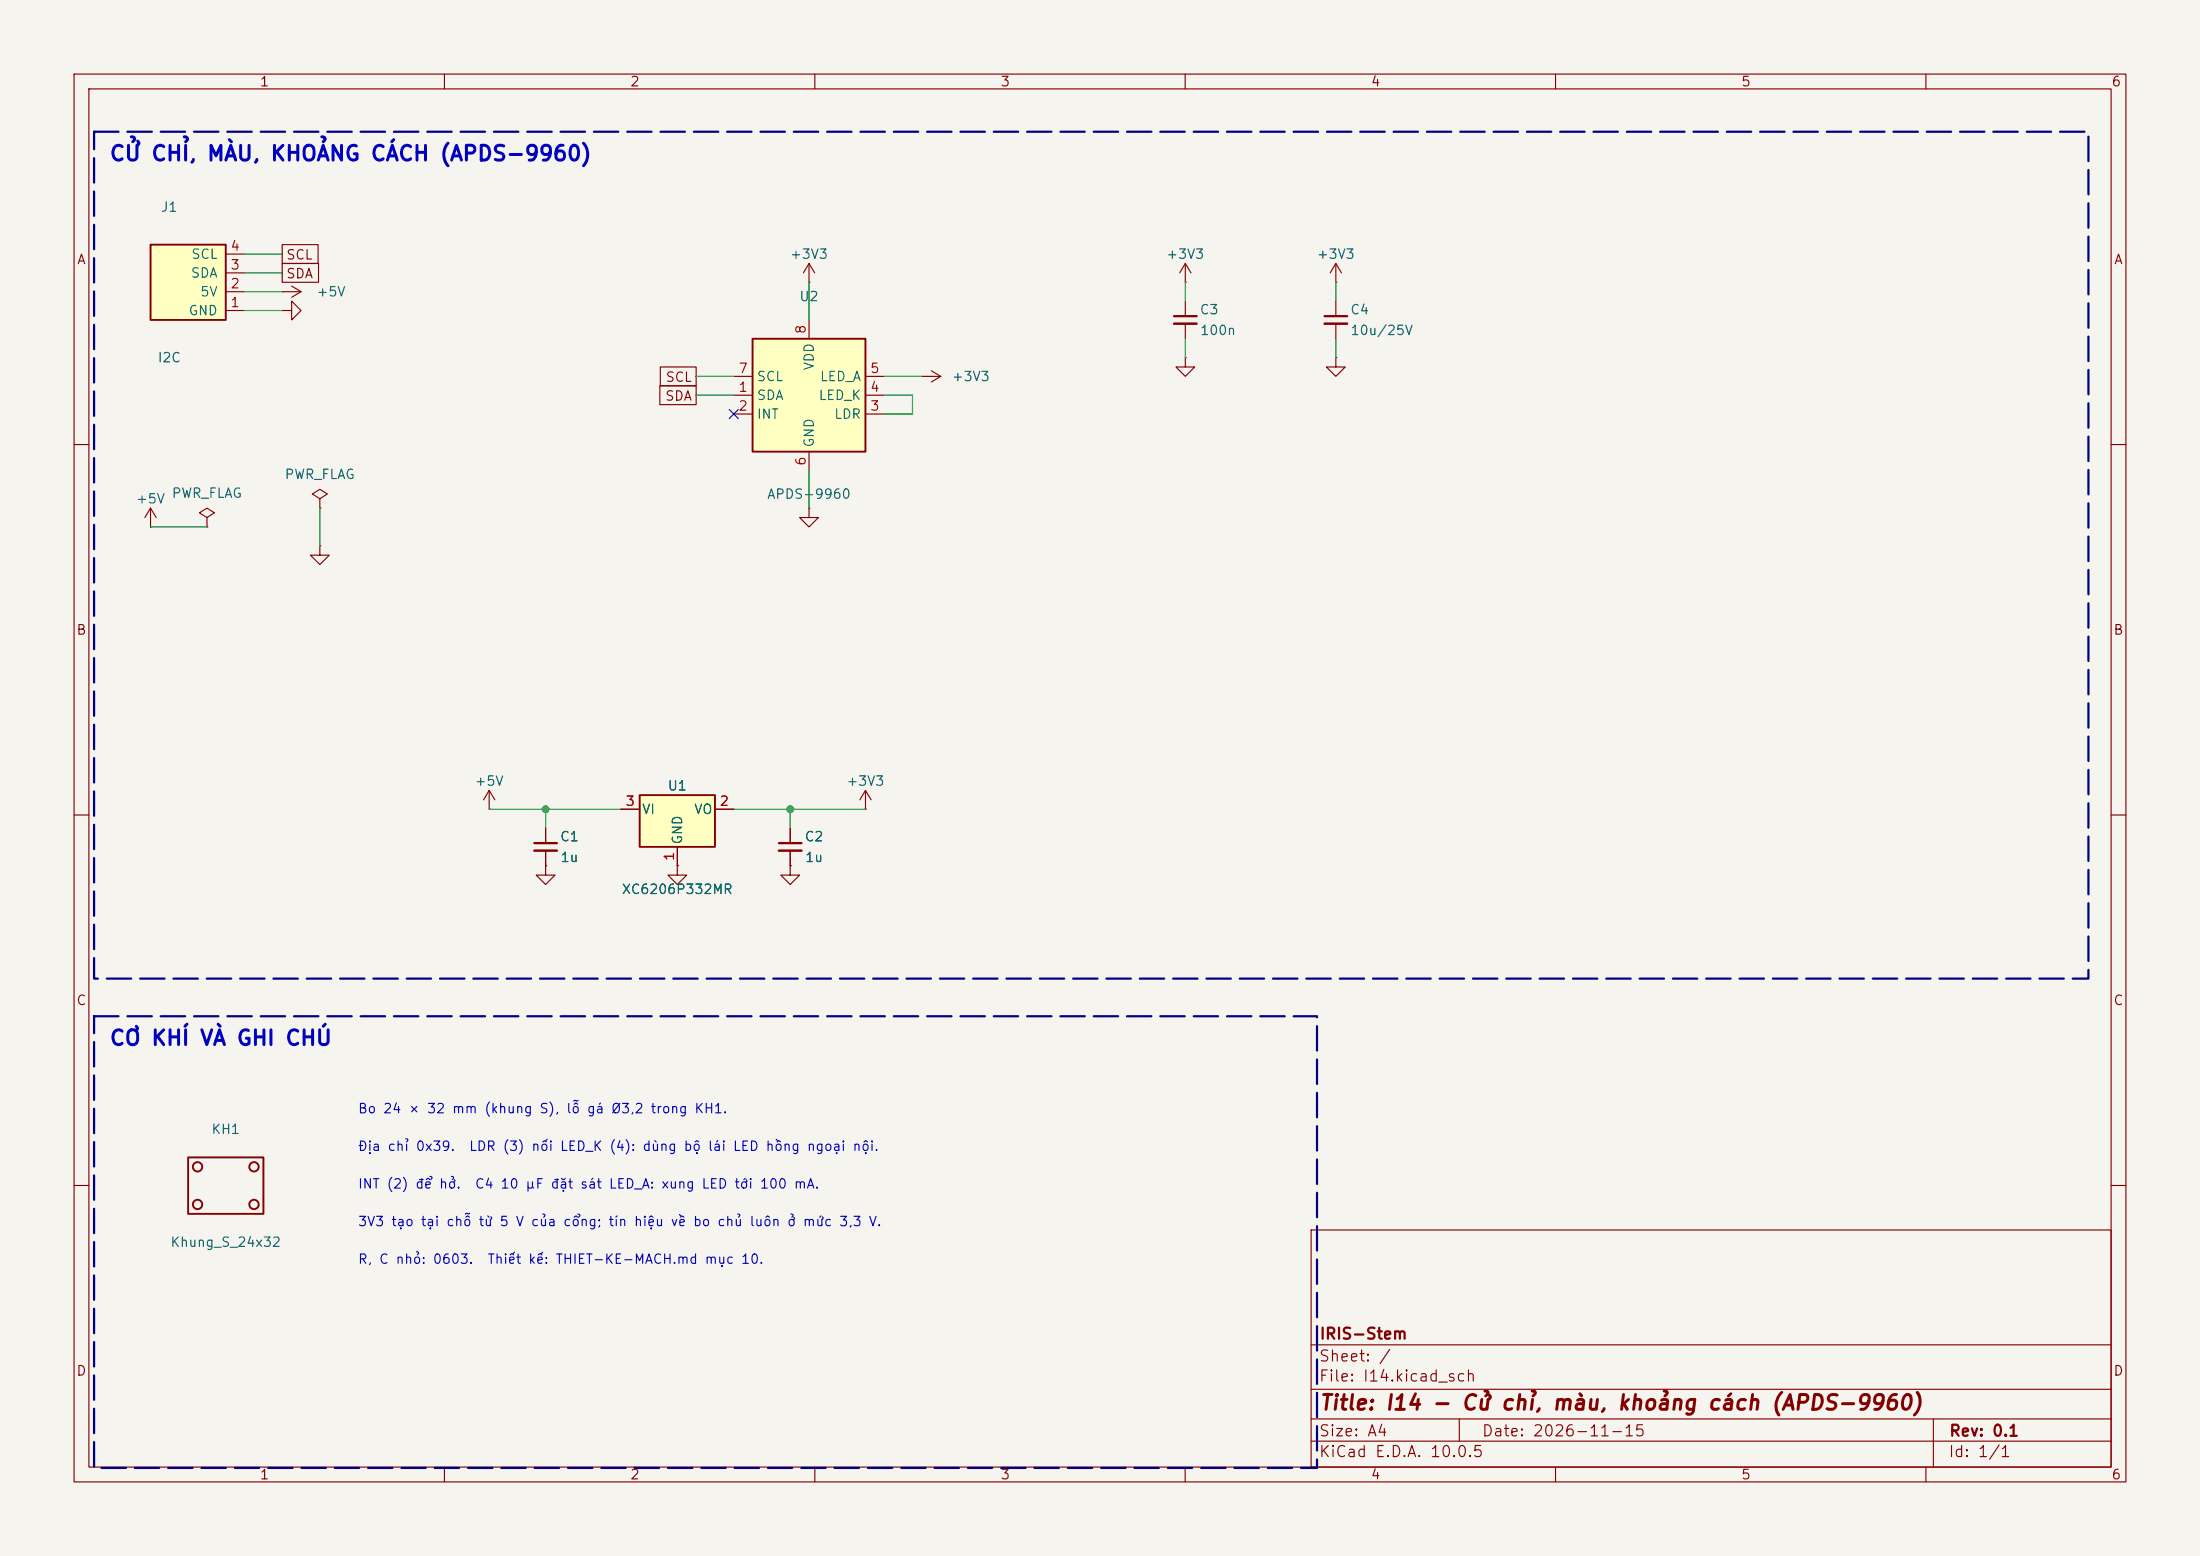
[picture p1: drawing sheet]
(kicad_sch (version 20260306) (generator "eeschema") (generator_version "10.0") (paper "A4")
(title_block (title "I14 - Cử chỉ, màu, khoảng cách (APDS-9960)") (date "2026-11-15") (rev "0.1") (company "IRIS-Stem"))
(lib_symbols
(symbol "IRIS:Cong_I2C"
  (pin_names
   (offset 1.016))
  (exclude_from_sim no)
  (in_bom yes)
  (on_board yes)
  (in_pos_files yes)
  (duplicate_pin_numbers_are_jumpers no)
  (property "Reference" "J" (at 0 6.35 0) (show_name no) (do_not_autoplace no) (effects (font (size 1.27 1.27))))
  (property "Value" "Cong_I2C" (at 0 -6.35 0) (show_name no) (do_not_autoplace no) (effects (font (size 1.27 1.27))))
  (property "Footprint" "IRIS:Cong_PH_4P_Ngang" (at 0 0 0) (show_name no) (do_not_autoplace no) (hide yes) (effects (font (size 1.27 1.27))))
  (property "Datasheet" "" (at 0 0 0) (show_name no) (do_not_autoplace no) (hide yes) (effects (font (size 1.27 1.27))))
  (property "Description" "Cổng I2C 4 chân, JST PH2.0, đầu cắm màu xanh. Kéo lên 3,3 V chỉ đặt trên bo chủ." (at 0 0 0) (show_name no) (do_not_autoplace no) (hide yes) (effects (font (size 1.27 1.27))))
  (symbol "Cong_I2C_0_1"
   (rectangle (start -5.08 5.08) (end 5.08 -5.08) (stroke (width 0.254) (type default)) (fill (type background))))
  (symbol "Cong_I2C_1_1"
   (pin passive line (at -7.62 3.81 0) (length 2.54) (name "GND" (effects (font (size 1.27 1.27)))) (number "1" (effects (font (size 1.27 1.27)))))
   (pin passive line (at -7.62 1.27 0) (length 2.54) (name "5V" (effects (font (size 1.27 1.27)))) (number "2" (effects (font (size 1.27 1.27)))))
   (pin passive line (at -7.62 -1.27 0) (length 2.54) (name "SDA" (effects (font (size 1.27 1.27)))) (number "3" (effects (font (size 1.27 1.27)))))
   (pin passive line (at -7.62 -3.81 0) (length 2.54) (name "SCL" (effects (font (size 1.27 1.27)))) (number "4" (effects (font (size 1.27 1.27))))))
  (embedded_fonts no))
(symbol "power:GND"
  (power global)
  (pin_numbers (hide yes))
  (pin_names
   (offset 0) (hide yes))
  (exclude_from_sim no)
  (in_bom yes)
  (on_board yes)
  (in_pos_files yes)
  (duplicate_pin_numbers_are_jumpers no)
  (property "Reference" "#PWR" (at 0 -6.35 0) (show_name no) (do_not_autoplace no) (hide yes) (effects (font (size 1.27 1.27))))
  (property "Value" "GND" (at 0 -3.81 0) (show_name no) (do_not_autoplace no) (effects (font (size 1.27 1.27))))
  (property "Footprint" "" (at 0 0 0) (show_name no) (do_not_autoplace no) (hide yes) (effects (font (size 1.27 1.27))))
  (property "Datasheet" "" (at 0 0 0) (show_name no) (do_not_autoplace no) (hide yes) (effects (font (size 1.27 1.27))))
  (property "Description" "Power symbol creates a global label with name \"GND\" , ground" (at 0 0 0) (show_name no) (do_not_autoplace no) (hide yes) (effects (font (size 1.27 1.27))))
  (symbol "GND_0_1"
   (polyline (pts (xy 0 0) (xy 0 -1.27) (xy 1.27 -1.27) (xy 0 -2.54) (xy -1.27 -1.27) (xy 0 -1.27)) (stroke (width 0) (type default)) (fill (type none))))
  (symbol "GND_1_1"
   (pin power_in line (at 0 0 270) (length 0) (name "" (effects (font (size 1.27 1.27)))) (number "1" (effects (font (size 1.27 1.27))))))
  (embedded_fonts no))
(symbol "power:+5V"
  (power global)
  (pin_numbers (hide yes))
  (pin_names
   (offset 0) (hide yes))
  (exclude_from_sim no)
  (in_bom yes)
  (on_board yes)
  (in_pos_files yes)
  (duplicate_pin_numbers_are_jumpers no)
  (property "Reference" "#PWR" (at 0 -3.81 0) (show_name no) (do_not_autoplace no) (hide yes) (effects (font (size 1.27 1.27))))
  (property "Value" "+5V" (at 0 3.556 0) (show_name no) (do_not_autoplace no) (effects (font (size 1.27 1.27))))
  (property "Footprint" "" (at 0 0 0) (show_name no) (do_not_autoplace no) (hide yes) (effects (font (size 1.27 1.27))))
  (property "Datasheet" "" (at 0 0 0) (show_name no) (do_not_autoplace no) (hide yes) (effects (font (size 1.27 1.27))))
  (property "Description" "Power symbol creates a global label with name \"+5V\"" (at 0 0 0) (show_name no) (do_not_autoplace no) (hide yes) (effects (font (size 1.27 1.27))))
  (symbol "+5V_0_1"
   (polyline (pts (xy -0.762 1.27) (xy 0 2.54)) (stroke (width 0) (type default)) (fill (type none)))
   (polyline (pts (xy 0 2.54) (xy 0.762 1.27)) (stroke (width 0) (type default)) (fill (type none)))
   (polyline (pts (xy 0 0) (xy 0 2.54)) (stroke (width 0) (type default)) (fill (type none))))
  (symbol "+5V_1_1"
   (pin power_in line (at 0 0 90) (length 0) (name "" (effects (font (size 1.27 1.27)))) (number "1" (effects (font (size 1.27 1.27))))))
  (embedded_fonts no))
(symbol "power:PWR_FLAG"
  (power global)
  (pin_numbers (hide yes))
  (pin_names
   (offset 0) (hide yes))
  (exclude_from_sim no)
  (in_bom yes)
  (on_board yes)
  (in_pos_files yes)
  (duplicate_pin_numbers_are_jumpers no)
  (property "Reference" "#FLG" (at 0 1.905 0) (show_name no) (do_not_autoplace no) (hide yes) (effects (font (size 1.27 1.27))))
  (property "Value" "PWR_FLAG" (at 0 3.81 0) (show_name no) (do_not_autoplace no) (effects (font (size 1.27 1.27))))
  (property "Footprint" "" (at 0 0 0) (show_name no) (do_not_autoplace no) (hide yes) (effects (font (size 1.27 1.27))))
  (property "Datasheet" "" (at 0 0 0) (show_name no) (do_not_autoplace no) (hide yes) (effects (font (size 1.27 1.27))))
  (property "Description" "Special symbol for telling ERC where power comes from" (at 0 0 0) (show_name no) (do_not_autoplace no) (hide yes) (effects (font (size 1.27 1.27))))
  (symbol "PWR_FLAG_0_0"
   (pin power_out line (at 0 0 90) (length 0) (name "" (effects (font (size 1.27 1.27)))) (number "1" (effects (font (size 1.27 1.27))))))
  (symbol "PWR_FLAG_0_1"
   (polyline (pts (xy 0 0) (xy 0 1.27) (xy -1.016 1.905) (xy 0 2.54) (xy 1.016 1.905) (xy 0 1.27)) (stroke (width 0) (type default)) (fill (type none))))
  (embedded_fonts no))
(symbol "power:+3V3"
  (power global)
  (pin_numbers (hide yes))
  (pin_names
   (offset 0) (hide yes))
  (exclude_from_sim no)
  (in_bom yes)
  (on_board yes)
  (in_pos_files yes)
  (duplicate_pin_numbers_are_jumpers no)
  (property "Reference" "#PWR" (at 0 -3.81 0) (show_name no) (do_not_autoplace no) (hide yes) (effects (font (size 1.27 1.27))))
  (property "Value" "+3V3" (at 0 3.556 0) (show_name no) (do_not_autoplace no) (effects (font (size 1.27 1.27))))
  (property "Footprint" "" (at 0 0 0) (show_name no) (do_not_autoplace no) (hide yes) (effects (font (size 1.27 1.27))))
  (property "Datasheet" "" (at 0 0 0) (show_name no) (do_not_autoplace no) (hide yes) (effects (font (size 1.27 1.27))))
  (property "Description" "Power symbol creates a global label with name \"+3V3\"" (at 0 0 0) (show_name no) (do_not_autoplace no) (hide yes) (effects (font (size 1.27 1.27))))
  (symbol "+3V3_0_1"
   (polyline (pts (xy -0.762 1.27) (xy 0 2.54)) (stroke (width 0) (type default)) (fill (type none)))
   (polyline (pts (xy 0 2.54) (xy 0.762 1.27)) (stroke (width 0) (type default)) (fill (type none)))
   (polyline (pts (xy 0 0) (xy 0 2.54)) (stroke (width 0) (type default)) (fill (type none))))
  (symbol "+3V3_1_1"
   (pin power_in line (at 0 0 90) (length 0) (name "" (effects (font (size 1.27 1.27)))) (number "1" (effects (font (size 1.27 1.27))))))
  (embedded_fonts no))
(symbol "Regulator_Linear:XC6206PxxxMR"
  (pin_names
   (offset 0.254))
  (exclude_from_sim no)
  (in_bom yes)
  (on_board yes)
  (in_pos_files yes)
  (duplicate_pin_numbers_are_jumpers no)
  (property "Reference" "U" (at -3.81 3.175 0) (show_name no) (do_not_autoplace no) (effects (font (size 1.27 1.27))))
  (property "Value" "XC6206PxxxMR" (at 0 3.175 0) (show_name no) (do_not_autoplace no) (effects (font (size 1.27 1.27)) (justify left)))
  (property "Footprint" "Package_TO_SOT_SMD:SOT-23-3" (at 0 5.715 0) (show_name no) (do_not_autoplace no) (hide yes) (effects (font (size 1.27 1.27)
    (italic yes))))
  (property "Datasheet" "https://www.torexsemi.com/file/xc6206/XC6206.pdf" (at 0 0 0) (show_name no) (do_not_autoplace no) (hide yes) (effects (font (size 1.27 1.27))))
  (property "Description" "Positive 60-250mA Low Dropout Regulator, Fixed Output, SOT-23" (at 0 0 0) (show_name no) (do_not_autoplace no) (hide yes) (effects (font (size 1.27 1.27))))
  (symbol "XC6206PxxxMR_0_1"
   (rectangle (start -5.08 1.905) (end 5.08 -5.08) (stroke (width 0.254) (type default)) (fill (type background))))
  (symbol "XC6206PxxxMR_1_1"
   (pin power_in line (at 0 -7.62 90) (length 2.54) (name "GND" (effects (font (size 1.27 1.27)))) (number "1" (effects (font (size 1.27 1.27)))))
   (pin power_out line (at 7.62 0 180) (length 2.54) (name "VO" (effects (font (size 1.27 1.27)))) (number "2" (effects (font (size 1.27 1.27)))))
   (pin power_in line (at -7.62 0 0) (length 2.54) (name "VI" (effects (font (size 1.27 1.27)))) (number "3" (effects (font (size 1.27 1.27))))))
  (embedded_fonts no))
(symbol "Device:C_Small"
  (pin_numbers (hide yes))
  (pin_names
   (offset 0.254) (hide yes))
  (exclude_from_sim no)
  (in_bom yes)
  (on_board yes)
  (in_pos_files yes)
  (duplicate_pin_numbers_are_jumpers no)
  (property "Reference" "C" (at 0.254 1.778 0) (show_name no) (do_not_autoplace no) (effects (font (size 1.27 1.27)) (justify left)))
  (property "Value" "C_Small" (at 0.254 -2.032 0) (show_name no) (do_not_autoplace no) (effects (font (size 1.27 1.27)) (justify left)))
  (property "Footprint" "" (at 0 0 0) (show_name no) (do_not_autoplace no) (hide yes) (effects (font (size 1.27 1.27))))
  (property "Datasheet" "" (at 0 0 0) (show_name no) (do_not_autoplace no) (hide yes) (effects (font (size 1.27 1.27))))
  (property "Description" "Unpolarized capacitor, small symbol" (at 0 0 0) (show_name no) (do_not_autoplace no) (hide yes) (effects (font (size 1.27 1.27))))
  (symbol "C_Small_0_1"
   (polyline (pts (xy -1.524 0.508) (xy 1.524 0.508)) (stroke (width 0.3048) (type default)) (fill (type none)))
   (polyline (pts (xy -1.524 -0.508) (xy 1.524 -0.508)) (stroke (width 0.3302) (type default)) (fill (type none))))
  (symbol "C_Small_1_1"
   (pin passive line (at 0 2.54 270) (length 2.032) (name "" (effects (font (size 1.27 1.27)))) (number "1" (effects (font (size 1.27 1.27)))))
   (pin passive line (at 0 -2.54 90) (length 2.032) (name "" (effects (font (size 1.27 1.27)))) (number "2" (effects (font (size 1.27 1.27))))))
  (embedded_fonts no))
(symbol "Sensor:APDS-9960"
  (exclude_from_sim no)
  (in_bom yes)
  (on_board yes)
  (in_pos_files yes)
  (duplicate_pin_numbers_are_jumpers no)
  (property "Reference" "U" (at -5.08 8.89 0) (show_name no) (do_not_autoplace no) (effects (font (size 1.27 1.27))))
  (property "Value" "APDS-9960" (at 6.35 8.89 0) (show_name no) (do_not_autoplace no) (effects (font (size 1.27 1.27))))
  (property "Footprint" "Sensor:Avago_APDS-9960" (at 0 5.969 0) (show_name no) (do_not_autoplace no) (hide yes) (effects (font (size 1.27 1.27))))
  (property "Datasheet" "https://docs.broadcom.com/doc/AV02-4191EN" (at 0.127 -6.223 0) (show_name no) (do_not_autoplace no) (hide yes) (effects (font (size 1.27 1.27))))
  (property "Description" "Digital Proximity, Ambient Light, RGB and Gesture Sensor" (at 0 0 0) (show_name no) (do_not_autoplace no) (hide yes) (effects (font (size 1.27 1.27))))
  (symbol "APDS-9960_0_1"
   (rectangle (start -7.62 7.62) (end 7.62 -7.62) (stroke (width 0.254) (type default)) (fill (type background))))
  (symbol "APDS-9960_1_1"
   (pin bidirectional line (at -10.16 0 0) (length 2.54) (name "SDA" (effects (font (size 1.27 1.27)))) (number "1" (effects (font (size 1.27 1.27)))))
   (pin open_collector line (at -10.16 -2.54 0) (length 2.54) (name "INT" (effects (font (size 1.27 1.27)))) (number "2" (effects (font (size 1.27 1.27)))))
   (pin passive line (at 10.16 -2.54 180) (length 2.54) (name "LDR" (effects (font (size 1.27 1.27)))) (number "3" (effects (font (size 1.27 1.27)))))
   (pin passive line (at 10.16 0 180) (length 2.54) (name "LED_K" (effects (font (size 1.27 1.27)))) (number "4" (effects (font (size 1.27 1.27)))))
   (pin passive line (at 10.16 2.54 180) (length 2.54) (name "LED_A" (effects (font (size 1.27 1.27)))) (number "5" (effects (font (size 1.27 1.27)))))
   (pin power_in line (at 0 -10.16 90) (length 2.54) (name "GND" (effects (font (size 1.27 1.27)))) (number "6" (effects (font (size 1.27 1.27)))))
   (pin input line (at -10.16 2.54 0) (length 2.54) (name "SCL" (effects (font (size 1.27 1.27)))) (number "7" (effects (font (size 1.27 1.27)))))
   (pin power_in line (at 0 10.16 270) (length 2.54) (name "VDD" (effects (font (size 1.27 1.27)))) (number "8" (effects (font (size 1.27 1.27))))))
  (embedded_fonts no))
(symbol "IRIS:Khung_S_24x32"
  (pin_names
   (offset 1.016))
  (exclude_from_sim yes)
  (in_bom no)
  (on_board yes)
  (in_pos_files yes)
  (duplicate_pin_numbers_are_jumpers no)
  (property "Reference" "KH" (at 0 5.08 0) (show_name no) (do_not_autoplace no) (effects (font (size 1.27 1.27))))
  (property "Value" "Khung_S_24x32" (at 0 -5.08 0) (show_name no) (do_not_autoplace no) (effects (font (size 1.27 1.27))))
  (property "Footprint" "IRIS:Khung_S_24x32" (at 0 0 0) (show_name no) (do_not_autoplace no) (hide yes) (effects (font (size 1.27 1.27))))
  (property "Datasheet" "" (at 0 0 0) (show_name no) (do_not_autoplace no) (hide yes) (effects (font (size 1.27 1.27))))
  (property "Description" "Khung bo cỡ S, 24 x 32 mm: đường cắt và lỗ gá. Dùng cho: I1 I2 I5 I6 I7 I12 I14 O1 O5" (at 0 0 0) (show_name no) (do_not_autoplace no) (hide yes) (effects (font (size 1.27 1.27))))
  (symbol "Khung_S_24x32_0_1"
   (rectangle (start -5.08 3.81) (end 5.08 -3.81) (stroke (width 0.254) (type default)) (fill (type none)))
   (circle (center -3.81 2.54) (radius 0.635) (stroke (width 0.254) (type default)) (fill (type none)))
   (circle (center -3.81 -2.54) (radius 0.635) (stroke (width 0.254) (type default)) (fill (type none)))
   (circle (center 3.81 2.54) (radius 0.635) (stroke (width 0.254) (type default)) (fill (type none)))
   (circle (center 3.81 -2.54) (radius 0.635) (stroke (width 0.254) (type default)) (fill (type none))))
  (embedded_fonts no)))
(junction (at 73.66 109.22) (diameter 0) (color 0 0 0 0))
(junction (at 106.68 109.22) (diameter 0) (color 0 0 0 0))
(wire (pts (xy 33.02 41.91) (xy 38.1 41.91)) (stroke (width 0) (type default)))
(wire (pts (xy 33.02 39.37) (xy 38.1 39.37)) (stroke (width 0) (type default)))
(wire (pts (xy 33.02 36.83) (xy 38.1 36.83)) (stroke (width 0) (type default)))
(wire (pts (xy 33.02 34.29) (xy 38.1 34.29)) (stroke (width 0) (type default)))
(wire (pts (xy 20.32 71.12) (xy 27.94 71.12)) (stroke (width 0) (type default)))
(wire (pts (xy 43.18 68.58) (xy 43.18 73.66)) (stroke (width 0) (type default)))
(wire (pts (xy 66.04 109.22) (xy 73.66 109.22)) (stroke (width 0) (type default)))
(wire (pts (xy 73.66 109.22) (xy 83.82 109.22)) (stroke (width 0) (type default)))
(wire (pts (xy 99.06 109.22) (xy 106.68 109.22)) (stroke (width 0) (type default)))
(wire (pts (xy 106.68 109.22) (xy 116.84 109.22)) (stroke (width 0) (type default)))
(wire (pts (xy 73.66 109.22) (xy 73.66 111.76)) (stroke (width 0) (type default)))
(wire (pts (xy 106.68 109.22) (xy 106.68 111.76)) (stroke (width 0) (type default)))
(wire (pts (xy 93.98 53.34) (xy 99.06 53.34)) (stroke (width 0) (type default)))
(wire (pts (xy 93.98 50.8) (xy 99.06 50.8)) (stroke (width 0) (type default)))
(wire (pts (xy 109.22 38.1) (xy 109.22 43.18)) (stroke (width 0) (type default)))
(wire (pts (xy 109.22 63.5) (xy 109.22 68.58)) (stroke (width 0) (type default)))
(wire (pts (xy 119.38 50.8) (xy 124.46 50.8)) (stroke (width 0) (type default)))
(wire (pts (xy 119.38 55.88) (xy 123.19 55.88)) (stroke (width 0) (type default)))
(wire (pts (xy 123.19 53.34) (xy 123.19 55.88)) (stroke (width 0) (type default)))
(wire (pts (xy 119.38 53.34) (xy 123.19 53.34)) (stroke (width 0) (type default)))
(wire (pts (xy 160.02 38.1) (xy 160.02 40.64)) (stroke (width 0) (type default)))
(wire (pts (xy 160.02 45.72) (xy 160.02 48.26)) (stroke (width 0) (type default)))
(wire (pts (xy 180.34 38.1) (xy 180.34 40.64)) (stroke (width 0) (type default)))
(wire (pts (xy 180.34 45.72) (xy 180.34 48.26)) (stroke (width 0) (type default)))
(rectangle (start 12.7 17.78) (end 281.94 132.08) (stroke (width 0.3) (type dash) (color 0 0 132 1)) (fill (type none)))
(text "CỬ CHỈ, MÀU, KHOẢNG CÁCH (APDS-9960)" (exclude_from_sim no) (at 14.605 20.955 0) (effects (font (size 2.0 2.0) (bold yes)) (justify left)))
(global_label "SDA" (shape passive) (at 38.1 36.83 0) (fields_autoplaced yes) (effects (font (size 1.27 1.27)) (justify left)) (property "Intersheetrefs" "${INTERSHEET_REFS}" (at 38.1 36.83 0) (hide yes) (effects (font (size 1.27 1.27)) (justify left))))
(global_label "SCL" (shape passive) (at 38.1 34.29 0) (fields_autoplaced yes) (effects (font (size 1.27 1.27)) (justify left)) (property "Intersheetrefs" "${INTERSHEET_REFS}" (at 38.1 34.29 0) (hide yes) (effects (font (size 1.27 1.27)) (justify left))))
(global_label "SDA" (shape passive) (at 93.98 53.34 180) (fields_autoplaced yes) (effects (font (size 1.27 1.27)) (justify right)) (property "Intersheetrefs" "${INTERSHEET_REFS}" (at 93.98 53.34 0) (hide yes) (effects (font (size 1.27 1.27)) (justify right))))
(global_label "SCL" (shape passive) (at 93.98 50.8 180) (fields_autoplaced yes) (effects (font (size 1.27 1.27)) (justify right)) (property "Intersheetrefs" "${INTERSHEET_REFS}" (at 93.98 50.8 0) (hide yes) (effects (font (size 1.27 1.27)) (justify right))))
(no_connect (at 99.06 55.88))
(rectangle (start 12.7 137.16) (end 177.8 198.12) (stroke (width 0.3) (type dash) (color 0 0 132 1)) (fill (type none)))
(text "CƠ KHÍ VÀ GHI CHÚ" (exclude_from_sim no) (at 14.605 140.335 0) (effects (font (size 2.0 2.0) (bold yes)) (justify left)))
(text "Bo 24 × 32 mm (khung S), lỗ gá Ø3,2 trong KH1." (exclude_from_sim no) (at 48.26 149.86 0) (effects (font (size 1.27 1.27)) (justify left)))
(text "Địa chỉ 0x39.  LDR (3) nối LED_K (4): dùng bộ lái LED hồng ngoại nội." (exclude_from_sim no) (at 48.26 154.94 0) (effects (font (size 1.27 1.27)) (justify left)))
(text "INT (2) để hở.  C4 10 µF đặt sát LED_A: xung LED tới 100 mA." (exclude_from_sim no) (at 48.26 160.02 0) (effects (font (size 1.27 1.27)) (justify left)))
(text "3V3 tạo tại chỗ từ 5 V của cổng; tín hiệu về bo chủ luôn ở mức 3,3 V." (exclude_from_sim no) (at 48.26 165.1 0) (effects (font (size 1.27 1.27)) (justify left)))
(text "R, C nhỏ: 0603.  Thiết kế: THIET-KE-MACH.md mục 10." (exclude_from_sim no) (at 48.26 170.18 0) (effects (font (size 1.27 1.27)) (justify left)))
(symbol (lib_id "IRIS:Cong_I2C") (at 25.4 38.1 180) (unit 1) (body_style 1) (exclude_from_sim no) (in_bom yes) (on_board yes) (in_pos_files yes) (dnp no)
(property "Reference" "J1" (at 22.86 27.94 0) (effects (font (size 1.27 1.27))))
(property "Value" "I2C" (at 22.86 48.26 0) (effects (font (size 1.27 1.27))))
(property "Footprint" "IRIS:Cong_PH_4P_Ngang" (at 25.4 38.1 0) (hide yes) (effects (font (size 1.27 1.27))))
(property "Datasheet" "" (at 25.4 38.1 0) (hide yes) (effects (font (size 1.27 1.27))))
(property "Description" "" (at 25.4 38.1 0) (hide yes) (effects (font (size 1.27 1.27))))
(pin "1")
(pin "2")
(pin "3")
(pin "4"))
(symbol (lib_id "power:GND") (at 38.1 41.91 90) (unit 1) (body_style 1) (exclude_from_sim no) (in_bom no) (on_board no) (in_pos_files yes) (dnp no)
(property "Reference" "#PWR001" (at 38.1 38.735 90) (hide yes) (effects (font (size 1.27 1.27))))
(property "Value" "GND" (at 44.704 41.91 90) (hide yes) (effects (font (size 1.27 1.27))))
(property "Footprint" "" (at 38.1 41.91 90) (hide yes) (effects (font (size 1.27 1.27))))
(property "Datasheet" "" (at 38.1 41.91 90) (hide yes) (effects (font (size 1.27 1.27))))
(property "Description" "" (at 38.1 41.91 90) (hide yes) (effects (font (size 1.27 1.27))))
(pin "1"))
(symbol (lib_id "power:+5V") (at 38.1 39.37 270) (unit 1) (body_style 1) (exclude_from_sim no) (in_bom no) (on_board no) (in_pos_files yes) (dnp no)
(property "Reference" "#PWR002" (at 38.1 36.195 90) (hide yes) (effects (font (size 1.27 1.27))))
(property "Value" "+5V" (at 44.704 39.37 90) (effects (font (size 1.27 1.27))))
(property "Footprint" "" (at 38.1 39.37 90) (hide yes) (effects (font (size 1.27 1.27))))
(property "Datasheet" "" (at 38.1 39.37 90) (hide yes) (effects (font (size 1.27 1.27))))
(property "Description" "" (at 38.1 39.37 90) (hide yes) (effects (font (size 1.27 1.27))))
(pin "1"))
(symbol (lib_id "power:+5V") (at 20.32 71.12 0) (unit 1) (body_style 1) (exclude_from_sim no) (in_bom no) (on_board no) (in_pos_files yes) (dnp no)
(property "Reference" "#PWR003" (at 20.32 67.945 0) (hide yes) (effects (font (size 1.27 1.27))))
(property "Value" "+5V" (at 20.32 67.31 0) (effects (font (size 1.27 1.27))))
(property "Footprint" "" (at 20.32 71.12 0) (hide yes) (effects (font (size 1.27 1.27))))
(property "Datasheet" "" (at 20.32 71.12 0) (hide yes) (effects (font (size 1.27 1.27))))
(property "Description" "" (at 20.32 71.12 0) (hide yes) (effects (font (size 1.27 1.27))))
(pin "1"))
(symbol (lib_id "power:PWR_FLAG") (at 27.94 71.12 0) (unit 1) (body_style 1) (exclude_from_sim no) (in_bom no) (on_board no) (in_pos_files yes) (dnp no)
(property "Reference" "#FLG01" (at 27.94 67.945 0) (hide yes) (effects (font (size 1.27 1.27))))
(property "Value" "PWR_FLAG" (at 27.94 66.548 0) (effects (font (size 1.27 1.27))))
(property "Footprint" "" (at 27.94 71.12 0) (hide yes) (effects (font (size 1.27 1.27))))
(property "Datasheet" "" (at 27.94 71.12 0) (hide yes) (effects (font (size 1.27 1.27))))
(property "Description" "" (at 27.94 71.12 0) (hide yes) (effects (font (size 1.27 1.27))))
(pin "1"))
(symbol (lib_id "power:GND") (at 43.18 73.66 0) (unit 1) (body_style 1) (exclude_from_sim no) (in_bom no) (on_board no) (in_pos_files yes) (dnp no)
(property "Reference" "#PWR004" (at 43.18 70.485 0) (hide yes) (effects (font (size 1.27 1.27))))
(property "Value" "GND" (at 43.18 77.47 0) (hide yes) (effects (font (size 1.27 1.27))))
(property "Footprint" "" (at 43.18 73.66 0) (hide yes) (effects (font (size 1.27 1.27))))
(property "Datasheet" "" (at 43.18 73.66 0) (hide yes) (effects (font (size 1.27 1.27))))
(property "Description" "" (at 43.18 73.66 0) (hide yes) (effects (font (size 1.27 1.27))))
(pin "1"))
(symbol (lib_id "power:PWR_FLAG") (at 43.18 68.58 0) (unit 1) (body_style 1) (exclude_from_sim no) (in_bom no) (on_board no) (in_pos_files yes) (dnp no)
(property "Reference" "#FLG02" (at 43.18 65.405 0) (hide yes) (effects (font (size 1.27 1.27))))
(property "Value" "PWR_FLAG" (at 43.18 64.008 0) (effects (font (size 1.27 1.27))))
(property "Footprint" "" (at 43.18 68.58 0) (hide yes) (effects (font (size 1.27 1.27))))
(property "Datasheet" "" (at 43.18 68.58 0) (hide yes) (effects (font (size 1.27 1.27))))
(property "Description" "" (at 43.18 68.58 0) (hide yes) (effects (font (size 1.27 1.27))))
(pin "1"))
(symbol (lib_id "power:+5V") (at 66.04 109.22 0) (unit 1) (body_style 1) (exclude_from_sim no) (in_bom no) (on_board no) (in_pos_files yes) (dnp no)
(property "Reference" "#PWR005" (at 66.04 106.045 0) (hide yes) (effects (font (size 1.27 1.27))))
(property "Value" "+5V" (at 66.04 105.41 0) (effects (font (size 1.27 1.27))))
(property "Footprint" "" (at 66.04 109.22 0) (hide yes) (effects (font (size 1.27 1.27))))
(property "Datasheet" "" (at 66.04 109.22 0) (hide yes) (effects (font (size 1.27 1.27))))
(property "Description" "" (at 66.04 109.22 0) (hide yes) (effects (font (size 1.27 1.27))))
(pin "1"))
(symbol (lib_id "power:+3V3") (at 116.84 109.22 0) (unit 1) (body_style 1) (exclude_from_sim no) (in_bom no) (on_board no) (in_pos_files yes) (dnp no)
(property "Reference" "#PWR006" (at 116.84 106.045 0) (hide yes) (effects (font (size 1.27 1.27))))
(property "Value" "+3V3" (at 116.84 105.41 0) (effects (font (size 1.27 1.27))))
(property "Footprint" "" (at 116.84 109.22 0) (hide yes) (effects (font (size 1.27 1.27))))
(property "Datasheet" "" (at 116.84 109.22 0) (hide yes) (effects (font (size 1.27 1.27))))
(property "Description" "" (at 116.84 109.22 0) (hide yes) (effects (font (size 1.27 1.27))))
(pin "1"))
(symbol (lib_id "Regulator_Linear:XC6206PxxxMR") (at 91.44 109.22 0) (unit 1) (body_style 1) (exclude_from_sim no) (in_bom yes) (on_board yes) (in_pos_files yes) (dnp no)
(property "Reference" "U1" (at 91.44 106.045 0) (effects (font (size 1.27 1.27))))
(property "Value" "XC6206P332MR" (at 91.44 120.015 0) (effects (font (size 1.27 1.27))))
(property "Footprint" "Package_TO_SOT_SMD:SOT-23-3" (at 91.44 109.22 0) (hide yes) (effects (font (size 1.27 1.27))))
(property "Datasheet" "" (at 91.44 109.22 0) (hide yes) (effects (font (size 1.27 1.27))))
(property "Description" "" (at 91.44 109.22 0) (hide yes) (effects (font (size 1.27 1.27))))
(property "MPN" "XC6206P332MR" (at 91.44 109.22 0) (hide yes) (effects (font (size 1.27 1.27))))
(pin "1")
(pin "2")
(pin "3"))
(symbol (lib_id "power:GND") (at 91.44 116.84 0) (unit 1) (body_style 1) (exclude_from_sim no) (in_bom no) (on_board no) (in_pos_files yes) (dnp no)
(property "Reference" "#PWR007" (at 91.44 113.665 0) (hide yes) (effects (font (size 1.27 1.27))))
(property "Value" "GND" (at 91.44 120.65 0) (hide yes) (effects (font (size 1.27 1.27))))
(property "Footprint" "" (at 91.44 116.84 0) (hide yes) (effects (font (size 1.27 1.27))))
(property "Datasheet" "" (at 91.44 116.84 0) (hide yes) (effects (font (size 1.27 1.27))))
(property "Description" "" (at 91.44 116.84 0) (hide yes) (effects (font (size 1.27 1.27))))
(pin "1"))
(symbol (lib_id "Device:C_Small") (at 73.66 114.3 0) (unit 1) (body_style 1) (exclude_from_sim no) (in_bom yes) (on_board yes) (in_pos_files yes) (dnp no)
(property "Reference" "C1" (at 76.8858 112.903 0) (effects (font (size 1.27 1.27))))
(property "Value" "1u" (at 76.8858 115.697 0) (effects (font (size 1.27 1.27))))
(property "Footprint" "Capacitor_SMD:C_0603_1608Metric" (at 73.66 114.3 0) (hide yes) (effects (font (size 1.27 1.27))))
(property "Datasheet" "" (at 73.66 114.3 0) (hide yes) (effects (font (size 1.27 1.27))))
(property "Description" "" (at 73.66 114.3 0) (hide yes) (effects (font (size 1.27 1.27))))
(pin "1")
(pin "2"))
(symbol (lib_id "power:GND") (at 73.66 116.84 0) (unit 1) (body_style 1) (exclude_from_sim no) (in_bom no) (on_board no) (in_pos_files yes) (dnp no)
(property "Reference" "#PWR008" (at 73.66 113.665 0) (hide yes) (effects (font (size 1.27 1.27))))
(property "Value" "GND" (at 73.66 120.65 0) (hide yes) (effects (font (size 1.27 1.27))))
(property "Footprint" "" (at 73.66 116.84 0) (hide yes) (effects (font (size 1.27 1.27))))
(property "Datasheet" "" (at 73.66 116.84 0) (hide yes) (effects (font (size 1.27 1.27))))
(property "Description" "" (at 73.66 116.84 0) (hide yes) (effects (font (size 1.27 1.27))))
(pin "1"))
(symbol (lib_id "Device:C_Small") (at 106.68 114.3 0) (unit 1) (body_style 1) (exclude_from_sim no) (in_bom yes) (on_board yes) (in_pos_files yes) (dnp no)
(property "Reference" "C2" (at 109.9058 112.903 0) (effects (font (size 1.27 1.27))))
(property "Value" "1u" (at 109.9058 115.697 0) (effects (font (size 1.27 1.27))))
(property "Footprint" "Capacitor_SMD:C_0603_1608Metric" (at 106.68 114.3 0) (hide yes) (effects (font (size 1.27 1.27))))
(property "Datasheet" "" (at 106.68 114.3 0) (hide yes) (effects (font (size 1.27 1.27))))
(property "Description" "" (at 106.68 114.3 0) (hide yes) (effects (font (size 1.27 1.27))))
(pin "1")
(pin "2"))
(symbol (lib_id "power:GND") (at 106.68 116.84 0) (unit 1) (body_style 1) (exclude_from_sim no) (in_bom no) (on_board no) (in_pos_files yes) (dnp no)
(property "Reference" "#PWR009" (at 106.68 113.665 0) (hide yes) (effects (font (size 1.27 1.27))))
(property "Value" "GND" (at 106.68 120.65 0) (hide yes) (effects (font (size 1.27 1.27))))
(property "Footprint" "" (at 106.68 116.84 0) (hide yes) (effects (font (size 1.27 1.27))))
(property "Datasheet" "" (at 106.68 116.84 0) (hide yes) (effects (font (size 1.27 1.27))))
(property "Description" "" (at 106.68 116.84 0) (hide yes) (effects (font (size 1.27 1.27))))
(pin "1"))
(symbol (lib_id "Sensor:APDS-9960") (at 109.22 53.34 0) (unit 1) (body_style 1) (exclude_from_sim no) (in_bom yes) (on_board yes) (in_pos_files yes) (dnp no)
(property "Reference" "U2" (at 109.22 40.005 0) (effects (font (size 1.27 1.27))))
(property "Value" "APDS-9960" (at 109.22 66.675 0) (effects (font (size 1.27 1.27))))
(property "Footprint" "Sensor:Avago_APDS-9960" (at 109.22 53.34 0) (hide yes) (effects (font (size 1.27 1.27))))
(property "Datasheet" "" (at 109.22 53.34 0) (hide yes) (effects (font (size 1.27 1.27))))
(property "Description" "" (at 109.22 53.34 0) (hide yes) (effects (font (size 1.27 1.27))))
(property "MPN" "APDS-9960" (at 109.22 53.34 0) (hide yes) (effects (font (size 1.27 1.27))))
(pin "1")
(pin "2")
(pin "3")
(pin "4")
(pin "5")
(pin "6")
(pin "7")
(pin "8"))
(symbol (lib_id "power:+3V3") (at 109.22 38.1 0) (unit 1) (body_style 1) (exclude_from_sim no) (in_bom no) (on_board no) (in_pos_files yes) (dnp no)
(property "Reference" "#PWR010" (at 109.22 34.925 0) (hide yes) (effects (font (size 1.27 1.27))))
(property "Value" "+3V3" (at 109.22 34.29 0) (effects (font (size 1.27 1.27))))
(property "Footprint" "" (at 109.22 38.1 0) (hide yes) (effects (font (size 1.27 1.27))))
(property "Datasheet" "" (at 109.22 38.1 0) (hide yes) (effects (font (size 1.27 1.27))))
(property "Description" "" (at 109.22 38.1 0) (hide yes) (effects (font (size 1.27 1.27))))
(pin "1"))
(symbol (lib_id "power:GND") (at 109.22 68.58 0) (unit 1) (body_style 1) (exclude_from_sim no) (in_bom no) (on_board no) (in_pos_files yes) (dnp no)
(property "Reference" "#PWR011" (at 109.22 65.405 0) (hide yes) (effects (font (size 1.27 1.27))))
(property "Value" "GND" (at 109.22 72.39 0) (hide yes) (effects (font (size 1.27 1.27))))
(property "Footprint" "" (at 109.22 68.58 0) (hide yes) (effects (font (size 1.27 1.27))))
(property "Datasheet" "" (at 109.22 68.58 0) (hide yes) (effects (font (size 1.27 1.27))))
(property "Description" "" (at 109.22 68.58 0) (hide yes) (effects (font (size 1.27 1.27))))
(pin "1"))
(symbol (lib_id "power:+3V3") (at 124.46 50.8 270) (unit 1) (body_style 1) (exclude_from_sim no) (in_bom no) (on_board no) (in_pos_files yes) (dnp no)
(property "Reference" "#PWR012" (at 124.46 47.625 90) (hide yes) (effects (font (size 1.27 1.27))))
(property "Value" "+3V3" (at 131.064 50.8 90) (effects (font (size 1.27 1.27))))
(property "Footprint" "" (at 124.46 50.8 90) (hide yes) (effects (font (size 1.27 1.27))))
(property "Datasheet" "" (at 124.46 50.8 90) (hide yes) (effects (font (size 1.27 1.27))))
(property "Description" "" (at 124.46 50.8 90) (hide yes) (effects (font (size 1.27 1.27))))
(pin "1"))
(symbol (lib_id "power:+3V3") (at 160.02 38.1 0) (unit 1) (body_style 1) (exclude_from_sim no) (in_bom no) (on_board no) (in_pos_files yes) (dnp no)
(property "Reference" "#PWR013" (at 160.02 34.925 0) (hide yes) (effects (font (size 1.27 1.27))))
(property "Value" "+3V3" (at 160.02 34.29 0) (effects (font (size 1.27 1.27))))
(property "Footprint" "" (at 160.02 38.1 0) (hide yes) (effects (font (size 1.27 1.27))))
(property "Datasheet" "" (at 160.02 38.1 0) (hide yes) (effects (font (size 1.27 1.27))))
(property "Description" "" (at 160.02 38.1 0) (hide yes) (effects (font (size 1.27 1.27))))
(pin "1"))
(symbol (lib_id "Device:C_Small") (at 160.02 43.18 0) (unit 1) (body_style 1) (exclude_from_sim no) (in_bom yes) (on_board yes) (in_pos_files yes) (dnp no)
(property "Reference" "C3" (at 163.2458 41.783 0) (effects (font (size 1.27 1.27))))
(property "Value" "100n" (at 164.4396 44.577 0) (effects (font (size 1.27 1.27))))
(property "Footprint" "Capacitor_SMD:C_0603_1608Metric" (at 160.02 43.18 0) (hide yes) (effects (font (size 1.27 1.27))))
(property "Datasheet" "" (at 160.02 43.18 0) (hide yes) (effects (font (size 1.27 1.27))))
(property "Description" "" (at 160.02 43.18 0) (hide yes) (effects (font (size 1.27 1.27))))
(pin "1")
(pin "2"))
(symbol (lib_id "power:GND") (at 160.02 48.26 0) (unit 1) (body_style 1) (exclude_from_sim no) (in_bom no) (on_board no) (in_pos_files yes) (dnp no)
(property "Reference" "#PWR014" (at 160.02 45.085 0) (hide yes) (effects (font (size 1.27 1.27))))
(property "Value" "GND" (at 160.02 52.07 0) (hide yes) (effects (font (size 1.27 1.27))))
(property "Footprint" "" (at 160.02 48.26 0) (hide yes) (effects (font (size 1.27 1.27))))
(property "Datasheet" "" (at 160.02 48.26 0) (hide yes) (effects (font (size 1.27 1.27))))
(property "Description" "" (at 160.02 48.26 0) (hide yes) (effects (font (size 1.27 1.27))))
(pin "1"))
(symbol (lib_id "power:+3V3") (at 180.34 38.1 0) (unit 1) (body_style 1) (exclude_from_sim no) (in_bom no) (on_board no) (in_pos_files yes) (dnp no)
(property "Reference" "#PWR015" (at 180.34 34.925 0) (hide yes) (effects (font (size 1.27 1.27))))
(property "Value" "+3V3" (at 180.34 34.29 0) (effects (font (size 1.27 1.27))))
(property "Footprint" "" (at 180.34 38.1 0) (hide yes) (effects (font (size 1.27 1.27))))
(property "Datasheet" "" (at 180.34 38.1 0) (hide yes) (effects (font (size 1.27 1.27))))
(property "Description" "" (at 180.34 38.1 0) (hide yes) (effects (font (size 1.27 1.27))))
(pin "1"))
(symbol (lib_id "Device:C_Small") (at 180.34 43.18 0) (unit 1) (body_style 1) (exclude_from_sim no) (in_bom yes) (on_board yes) (in_pos_files yes) (dnp no)
(property "Reference" "C4" (at 183.5658 41.783 0) (effects (font (size 1.27 1.27))))
(property "Value" "10u/25V" (at 186.5503 44.577 0) (effects (font (size 1.27 1.27))))
(property "Footprint" "Capacitor_SMD:C_0805_2012Metric" (at 180.34 43.18 0) (hide yes) (effects (font (size 1.27 1.27))))
(property "Datasheet" "" (at 180.34 43.18 0) (hide yes) (effects (font (size 1.27 1.27))))
(property "Description" "" (at 180.34 43.18 0) (hide yes) (effects (font (size 1.27 1.27))))
(pin "1")
(pin "2"))
(symbol (lib_id "power:GND") (at 180.34 48.26 0) (unit 1) (body_style 1) (exclude_from_sim no) (in_bom no) (on_board no) (in_pos_files yes) (dnp no)
(property "Reference" "#PWR016" (at 180.34 45.085 0) (hide yes) (effects (font (size 1.27 1.27))))
(property "Value" "GND" (at 180.34 52.07 0) (hide yes) (effects (font (size 1.27 1.27))))
(property "Footprint" "" (at 180.34 48.26 0) (hide yes) (effects (font (size 1.27 1.27))))
(property "Datasheet" "" (at 180.34 48.26 0) (hide yes) (effects (font (size 1.27 1.27))))
(property "Description" "" (at 180.34 48.26 0) (hide yes) (effects (font (size 1.27 1.27))))
(pin "1"))
(symbol (lib_id "IRIS:Khung_S_24x32") (at 30.48 160.02 0) (unit 1) (body_style 1) (exclude_from_sim no) (in_bom no) (on_board yes) (in_pos_files yes) (dnp no)
(property "Reference" "KH1" (at 30.48 152.4 0) (effects (font (size 1.27 1.27))))
(property "Value" "Khung_S_24x32" (at 30.48 167.64 0) (effects (font (size 1.27 1.27))))
(property "Footprint" "IRIS:Khung_S_24x32" (at 30.48 160.02 0) (hide yes) (effects (font (size 1.27 1.27))))
(property "Datasheet" "" (at 30.48 160.02 0) (hide yes) (effects (font (size 1.27 1.27))))
(property "Description" "" (at 30.48 160.02 0) (hide yes) (effects (font (size 1.27 1.27)))))
(sheet_instances (path "" (page "1")))
(embedded_fonts no))
